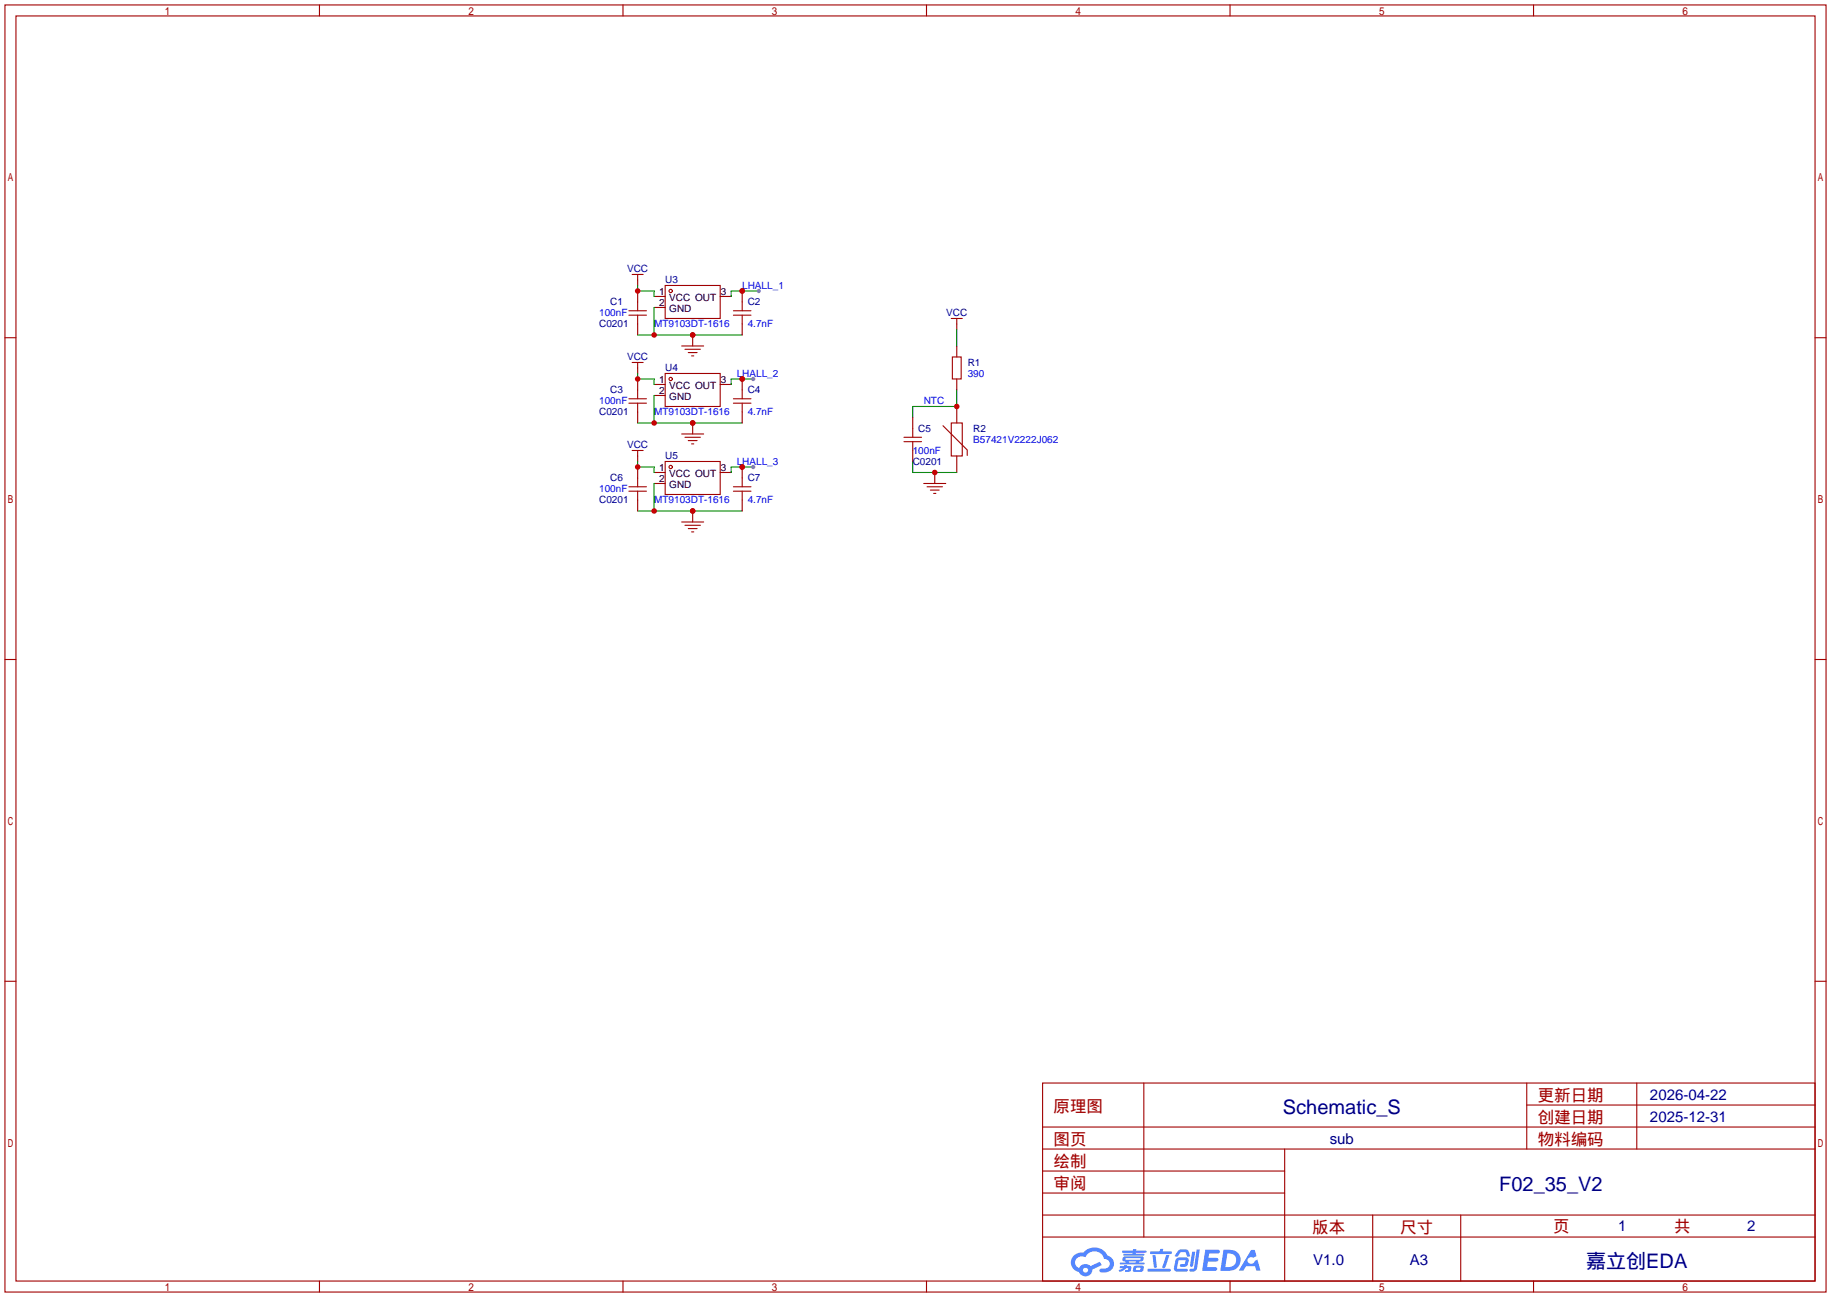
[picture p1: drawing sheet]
<svg xmlns="http://www.w3.org/2000/svg" width="423mm" height="299mm" viewBox="0 0 423 299" stroke-linecap="round" stroke-linejoin="round" font-family="sans-serif">
<g fill="none" stroke="#a10000" stroke-width=".25">
<path d="M1.1 1.1h420.4v297.2h-420.4zM3.7 3.7h415.3v292.1h-415.3zM73.7 1.1v2.6M143.8 1.1v2.6M213.9 1.1v2.6M283.9 1.1v2.6M354 1.1v2.6M1.1 78h2.6M419 78h2.5M1.1 152.3h2.6M419 152.3h2.5M1.1 226.6h2.6"/>
<path d="M419 226.6h2.5M240.7 250.1h178.3v45.7h-178.3zM264 250.1v35.5M352.4 250.1v15.2M352.4 255.1h66.6M377.8 250.1v15.2M240.7 270.4h55.8M240.7 265.3h178.3M240.7 275.5h55.8M240.7 260.2h178.3M296.5 265.3v30.5M73.7 295.8v2.5"/>
<path d="M143.8 295.8v2.5M213.9 295.8v2.5M240.7 285.6h178.3M240.7 280.5h178.3M283.9 295.8v2.5M316.9 280.5v15.3M337.2 280.5v15.3M354 295.8v2.5"/>
</g>
<g fill="#5487ff">
<path d="M278.2 288.5h2.7a.48 .48 0 0 1 .7 .5 .48 .48 0 0 1-.7 .4h-1.8l-.1 1h1.8a.43 .43 0 0 1 .4 .5 .43 .43 0 0 1-.4 .4h-2l-.2 1.3h1.7a.45 .45 0 0 1 .6 .2 .45 .45 0 0 1-.1 .6h-3.3z"/>
<path d="M288.8 288.6h.8l.4 1.4-.7 .4a.84 .84 0 0 0-1.2 .2 .84 .84 0 0 0 .3 1.2 .84 .84 0 0 0 1.2-.4l.1-.3 .6-.3 .7 2.6h-1l-.3-1h-2.1l-.6 1h-1z"/>
<path d="M275.2 289h.7l-.5 3.2a.36 .36 0 0 1-.4 .3 .36 .36 0 0 1-.3-.3z"/>
<path d="M276.2 288.5h.7l-.6 4.3a1.13 1.13 0 0 1-1.7 .6l.1-.4 .8-.1 .1-.1z"/>
<path d="M271.9 288.8l.6-.3h1.1a.77 .77 0 0 1 .8 .5l.3 1-.1 .1h-.6l-.3-.9-.2-.1h-1l-.7 1h-.6z"/>
<path d="M271.5 290.7l.5-.4h1.7a.81 .81 0 0 1 .7 .5 .81 .81 0 0 1-.2 .9 .81 .81 0 0 1-.9 .8h-.6a.32 .32 0 0 1-.3-.4 .32 .32 0 0 1 .3-.2l.8-.1 .2-.8h-1.7l-.3 1.9 2.2 .1a.32 .32 0 0 1 .3 .3 .32 .32 0 0 1-.4 .3h-2.2l-.5-.3-.1-.5z"/>
<path d="M264.9 293h5.1a.33 .33 0 0 1 .3 .3 .33 .33 0 0 1-.4 .3h-4.9l-.1-.1z"/>
<path d="M269.2 289.8h.7l-.6 2a.98 .98 0 0 1-.7 1l-.3-.3z"/>
<path d="M266 289.8h.7l.3 2.6a.34 .34 0 0 1-.3 .4 .34 .34 0 0 1-.3-.3z"/>
<path d="M265.5 288.9h2.2l.2-.5h.6l-.1 .5h1.8a.32 .32 0 0 1 .3 .4 .32 .32 0 0 1-.3 .3h-4.5l-.2-.2z"/>
<path d="M258.5 292.3h1l.1-.2h.6l-.1 .2 .9 .1 .1 .1-.1 1-1.3 .2v-.5h.7v-.4a.68 .68 0 0 0-.9 .4l-1.1 .5-.2-.4 1-.5h-.7z"/>
<path d="M259.1 288.8h2.4l.1-.4h.7l-.1 .4h2.2l.3 .2-.3 .2h-2.2l-.1 .3h1.8l.3 .2-.3 .2h-4.5l-.1-.4h2.1v-.3h-2.2l-.2-.1z"/>
<path d="M282.4 288.5l-.7 4.9h1.7a2.5 2.5 0 0 0 3-2.5 2.5 2.5 0 0 0-3.1-2.4zM283.3 289.4a1.65 1.65 0 0 1 2 1.7 1.65 1.65 0 0 1-2.1 1.5h-.4z"/>
<path d="M259.2 290.3l-.1 .8 .7 .1 .1 .3h-1.4l.1 .4h5.4l.2-.1-.2-.3h-1.1l.1-.3a.7 .7 0 0 0 .9-.2 .7 .7 0 0 0-.1-.9h-4.1zM259.8 290.5l3.5 .1-.2 .3h-3.2zM260.6 291.2h1.6l-.1 .3h-1.5z"/>
<path d="M261.7 292.4a1.05 1.05 0 0 0 0 1.2 2.91 2.91 0 0 0 2.1-.1 .98 .98 0 0 0 .1-1.2l-1.7-.1zM262.3 292.7h.8l.1 .4-.2 .2-.8-.1z"/>
<path d="M247.9 289.9a2.23 2.23 0 0 0-.6 2.3 2.23 2.23 0 0 0 1.8 1.5 1.58 1.58 0 0 0 1.7 1 1.58 1.58 0 0 0 1.3-1.6l2.2-1-.5-.8-2.1 1a1.65 1.65 0 0 0-2.6 .5 1.47 1.47 0 0 1-.7-2.1 1.47 1.47 0 0 1 2.2-.4 2.3 2.3 0 0 1 2.3-1.4 2.3 2.3 0 0 1 2 1.8 1.12 1.12 0 0 1 1.3 1 1.12 1.12 0 0 1-1.1 1.2h-.7a.45 .45 0 0 0-.6 .4 .45 .45 0 0 0 .4 .5 2.21 2.21 0 0 0 2.3-.6 2.21 2.21 0 0 0 .5-2.2 2.13 2.13 0 0 0-1.4-1.1 3.3 3.3 0 0 0-5.5-.7l-1.2 .1zM250 293.3a.6 .6 0 0 1 1.2 0 .6 .6 0 0 1-1.2 0z"/>
</g>
<g fill="none" stroke="#a10000" stroke-width=".25">
<path d="M153.5 65.9h12.7v7.6h-12.7z"/>
<circle cx="154.8" cy="67.2" r=".38"/>
</g>
<path d="M151 68.5h2.5M151 71h2.5M166.2 68.5h2.6" fill="none" stroke="#870000" stroke-width=".25"/>
<path d="M147.2 77.3h24.1M151 71v6.3" fill="none" stroke="#008700" stroke-width=".25"/>
<g fill="#c00">
<circle cx="151" cy="77.3" r=".63"/>
<circle cx="159.9" cy="77.3" r=".63"/>
</g>
<path d="M175.1 67.2h-6.3v1.3" fill="none" stroke="#008700" stroke-width=".25"/>
<circle cx="171.3" cy="67.2" r=".63" fill="#c00"/>
<circle cx="175.1" cy="67.2" r=".51" fill="#999"/>
<path d="M147.2 64.6v1.3M159.9 77.3v2.6" fill="none" stroke="#870000" stroke-width=".25"/>
<path d="M145.9 63.4h2.6M147.2 63.4v1.2" fill="none" stroke="#a10000" stroke-width=".25"/>
<circle cx="159.9" cy="77.3" r=".63" fill="#c00"/>
<g fill="none" stroke="#a10000" stroke-width=".25">
<path d="M157.4 79.9h5M153.5 86.2h12.7v7.7h-12.7zM158.1 80.6h3.6M158.9 81.4h2M159.6 82.2h.5"/>
<circle cx="154.8" cy="87.5" r=".38"/>
</g>
<path d="M151 88.8h2.5M151 91.3h2.5M166.2 88.8h2.6" fill="none" stroke="#870000" stroke-width=".25"/>
<path d="M147.2 97.7h24.1M151 91.3v6.4" fill="none" stroke="#008700" stroke-width=".25"/>
<g fill="#c00">
<circle cx="151" cy="97.7" r=".63"/>
<circle cx="159.9" cy="97.7" r=".63"/>
</g>
<path d="M173.9 87.5h-5.1v1.3" fill="none" stroke="#008700" stroke-width=".25"/>
<circle cx="171.3" cy="87.5" r=".63" fill="#c00"/>
<circle cx="173.9" cy="87.5" r=".51" fill="#999"/>
<path d="M147.2 85v1.2M159.9 97.7v2.5" fill="none" stroke="#870000" stroke-width=".25"/>
<path d="M145.9 83.7h2.6M147.2 83.7v1.3" fill="none" stroke="#a10000" stroke-width=".25"/>
<circle cx="159.9" cy="97.7" r=".63" fill="#c00"/>
<g fill="none" stroke="#a10000" stroke-width=".25">
<path d="M153.5 106.6h12.7v7.6h-12.7zM157.4 100.2h5M158.1 101h3.6M158.9 101.7h2M159.6 102.5h.5"/>
<circle cx="154.8" cy="107.8" r=".38"/>
</g>
<path d="M151 109.1h2.5M151 111.6h2.5M166.2 109.1h2.6" fill="none" stroke="#870000" stroke-width=".25"/>
<path d="M147.2 118h24.1M151 111.6v6.4" fill="none" stroke="#008700" stroke-width=".25"/>
<g fill="#c00">
<circle cx="151" cy="118" r=".63"/>
<circle cx="159.9" cy="118" r=".63"/>
</g>
<path d="M173.9 107.8h-5.1v1.3" fill="none" stroke="#008700" stroke-width=".25"/>
<circle cx="171.3" cy="107.8" r=".63" fill="#c00"/>
<circle cx="173.9" cy="107.8" r=".51" fill="#999"/>
<path d="M147.2 105.3v1.3M159.9 118v2.5" fill="none" stroke="#870000" stroke-width=".25"/>
<path d="M145.9 104h2.6M147.2 104v1.3" fill="none" stroke="#a10000" stroke-width=".25"/>
<circle cx="159.9" cy="118" r=".63" fill="#c00"/>
<g fill="none" stroke="#a10000" stroke-width=".25">
<path d="M219.6 73.5h2.5M220.9 73.5v1.3M217.7 98.3l5.6 5.6v1.3M219.6 97.7h2.5v7.6h-2.5zM219.8 82.4h2.1v5.1h-2.1zM213.2 111.6h5.1M214 112.4h3.6M214.8 113.2h2M215.5 113.9h.5M157.4 120.5h5M158.1 121.3h3.6M158.9 122h2"/>
<path d="M159.6 122.8h.5"/>
</g>
<path d="M220.9 74.8v1.3M220.9 79.9v2.5M220.9 87.5v2.5M220.9 93.9v3.8M215.8 109.1v2.5M220.9 105.3v3.8" fill="none" stroke="#870000" stroke-width=".25"/>
<path d="M210.7 106.6v2.5h10.2" fill="none" stroke="#008700" stroke-width=".25"/>
<circle cx="215.8" cy="109.1" r=".63" fill="#c00"/>
<path d="M220.9 90v3.9h-10.2v2.5" fill="none" stroke="#008700" stroke-width=".25"/>
<circle cx="220.9" cy="93.9" r=".63" fill="#c00"/>
<path d="M147.2 65.9v1.3h3.8v1.3M220.9 76.1v3.8" fill="none" stroke="#008700" stroke-width=".25"/>
<g fill="none" stroke="#a10000" stroke-width=".25">
<path d="M145.2 72.8h4M145.2 71.8h4M147.2 69.7v2.1M147.2 72.8v2M145.2 93.1h4M145.2 92.1h4M147.2 90v2.1M147.2 93.1v2M210.7 98.9v2.1M145.2 113.4h4M145.2 112.4h4M147.2 110.4v2"/>
<path d="M147.2 113.4v2M208.7 102h4M208.7 101h4M210.7 102v2"/>
</g>
<path d="M147.2 67.2v2.5M147.2 74.8v2.5M147.2 87.5v2.5M147.2 95.1v2.6M210.7 96.4v2.5M147.2 107.8v2.6M147.2 115.4v2.6M210.7 104v2.6" fill="none" stroke="#870000" stroke-width=".25"/>
<circle cx="147.2" cy="67.2" r=".63" fill="#c00"/>
<path d="M147.2 86.2v1.3h3.8v1.3" fill="none" stroke="#008700" stroke-width=".25"/>
<circle cx="147.2" cy="87.5" r=".63" fill="#c00"/>
<path d="M147.2 106.6v1.2h3.8v1.3" fill="none" stroke="#008700" stroke-width=".25"/>
<circle cx="147.2" cy="107.8" r=".63" fill="#c00"/>
<path d="M169.3 72.8h4.1M169.3 71.8h4.1M171.3 69.7v2.1" fill="none" stroke="#a10000" stroke-width=".25"/>
<path d="M171.3 67.2v2.5M171.3 74.8v2.5" fill="none" stroke="#870000" stroke-width=".25"/>
<circle cx="171.3" cy="67.2" r=".63" fill="#c00"/>
<path d="M171.3 72.8v2M169.3 93.1h4.1M169.3 92.1h4.1M171.3 90v2.1" fill="none" stroke="#a10000" stroke-width=".25"/>
<path d="M171.3 87.5v2.5M171.3 95.1v2.6" fill="none" stroke="#870000" stroke-width=".25"/>
<circle cx="171.3" cy="87.5" r=".63" fill="#c00"/>
<path d="M171.3 93.1v2M169.3 113.4h4.1M169.3 112.4h4.1M171.3 110.4v2" fill="none" stroke="#a10000" stroke-width=".25"/>
<path d="M171.3 107.8v2.6M171.3 115.4v2.6" fill="none" stroke="#870000" stroke-width=".25"/>
<circle cx="171.3" cy="107.8" r=".63" fill="#c00"/>
<path d="M171.3 113.4v2" fill="none" stroke="#a10000" stroke-width=".25"/>
<g font-size="4.6" fill="#000080">
<text x="296.1" y="257.2">Schematic_S</text>
<text x="346.1" y="275">F02_35_V2</text>
<text x="366.2" y="292.8">嘉立创EDA</text>
</g>
<g font-size="3.8" fill="#a00000">
<text x="243.2" y="256.8">原理图</text>
<text x="355" y="254.3">更新日期</text>
<text x="355" y="259.3">创建日期</text>
<text x="243.2" y="269.5">绘制</text>
<text x="243.2" y="264.4">图页</text>
<text x="355" y="264.4">物料编码</text>
<text x="243.2" y="274.6">审阅</text>
<text x="302.9" y="284.7">版本</text>
<text x="323.2" y="284.7">尺寸</text>
<text x="358.5" y="284.5">页</text>
<text x="386.5" y="284.5">共</text>
</g>
<g font-size="3.5" fill="#000080">
<text x="380.9" y="254">2026-04-22</text>
<text x="380.9" y="259.1">2025-12-31</text>
<text x="307" y="264.2">sub</text>
<text x="373.6" y="284.3">1</text>
<text x="403.3" y="284.3">2</text>
<text x="303.1" y="292.1">V1.0</text>
<text x="325.4" y="292.1">A3</text>
</g>
<g font-size="2.3" fill="#000080">
<text x="144.8" y="62.9">VCC</text>
<text x="153.5" y="65.5">U3</text>
<text x="140.8" y="70.5">C1</text>
<text x="172.6" y="70.5">C2</text>
<text x="138.3" y="75.6">C0201</text>
<text x="218.4" y="73.1">VCC</text>
<text x="144.8" y="83.2">VCC</text>
<text x="153.5" y="85.8">U4</text>
<text x="223.4" y="84.5">R1</text>
<text x="138.3" y="95.9">C0201</text>
<text x="140.8" y="90.9">C3</text>
<text x="172.6" y="90.9">C4</text>
<text x="212" y="99.7">C5</text>
<text x="224.7" y="99.7">R2</text>
<text x="144.8" y="103.6">VCC</text>
<text x="153.5" y="106.1">U5</text>
<text x="210.7" y="107.4">C0201</text>
<text x="140.8" y="111.2">C6</text>
<text x="172.6" y="111.2">C7</text>
<text x="138.3" y="116.3">C0201</text>
</g>
<g font-size="2.3">
<text x="152.1" y="68.2">1</text>
<text x="152.1" y="70.8">2</text>
<text x="154.5" y="69.5">VCC OUT</text>
<text x="166.4" y="68.2">3</text>
<text x="154.5" y="72">GND</text>
<text x="152.1" y="88.5">1</text>
<text x="154.5" y="89.8">VCC OUT</text>
<text x="166.4" y="88.5">3</text>
<text x="152.1" y="91.1">2</text>
<text x="154.5" y="92.4">GND</text>
<text x="152.1" y="108.9">1</text>
<text x="152.1" y="111.4">2</text>
<text x="154.5" y="110.1">VCC OUT</text>
<text x="154.5" y="112.7">GND</text>
<text x="166.4" y="108.9">3</text>
</g>
<g font-size="2.3" fill="#00f">
<text x="171.3" y="66.7">LHALL_1</text>
<text x="138.3" y="73.1">100nF</text>
<text x="151" y="75.6">MT9103DT-1616</text>
<text x="172.6" y="75.6">4.7nF</text>
<text x="170.1" y="87">LHALL_2</text>
<text x="223.4" y="87">390</text>
<text x="138.3" y="93.4">100nF</text>
<text x="151" y="95.9">MT9103DT-1616</text>
<text x="172.6" y="95.9">4.7nF</text>
<text x="213.2" y="93.4">NTC</text>
<text x="170.1" y="107.4">LHALL_3</text>
<text x="210.7" y="104.8">100nF</text>
<text x="224.7" y="102.3">B57421V2222J062</text>
<text x="138.3" y="113.7">100nF</text>
<text x="151" y="116.3">MT9103DT-1616</text>
<text x="172.6" y="116.3">4.7nF</text>
</g>
</svg>
